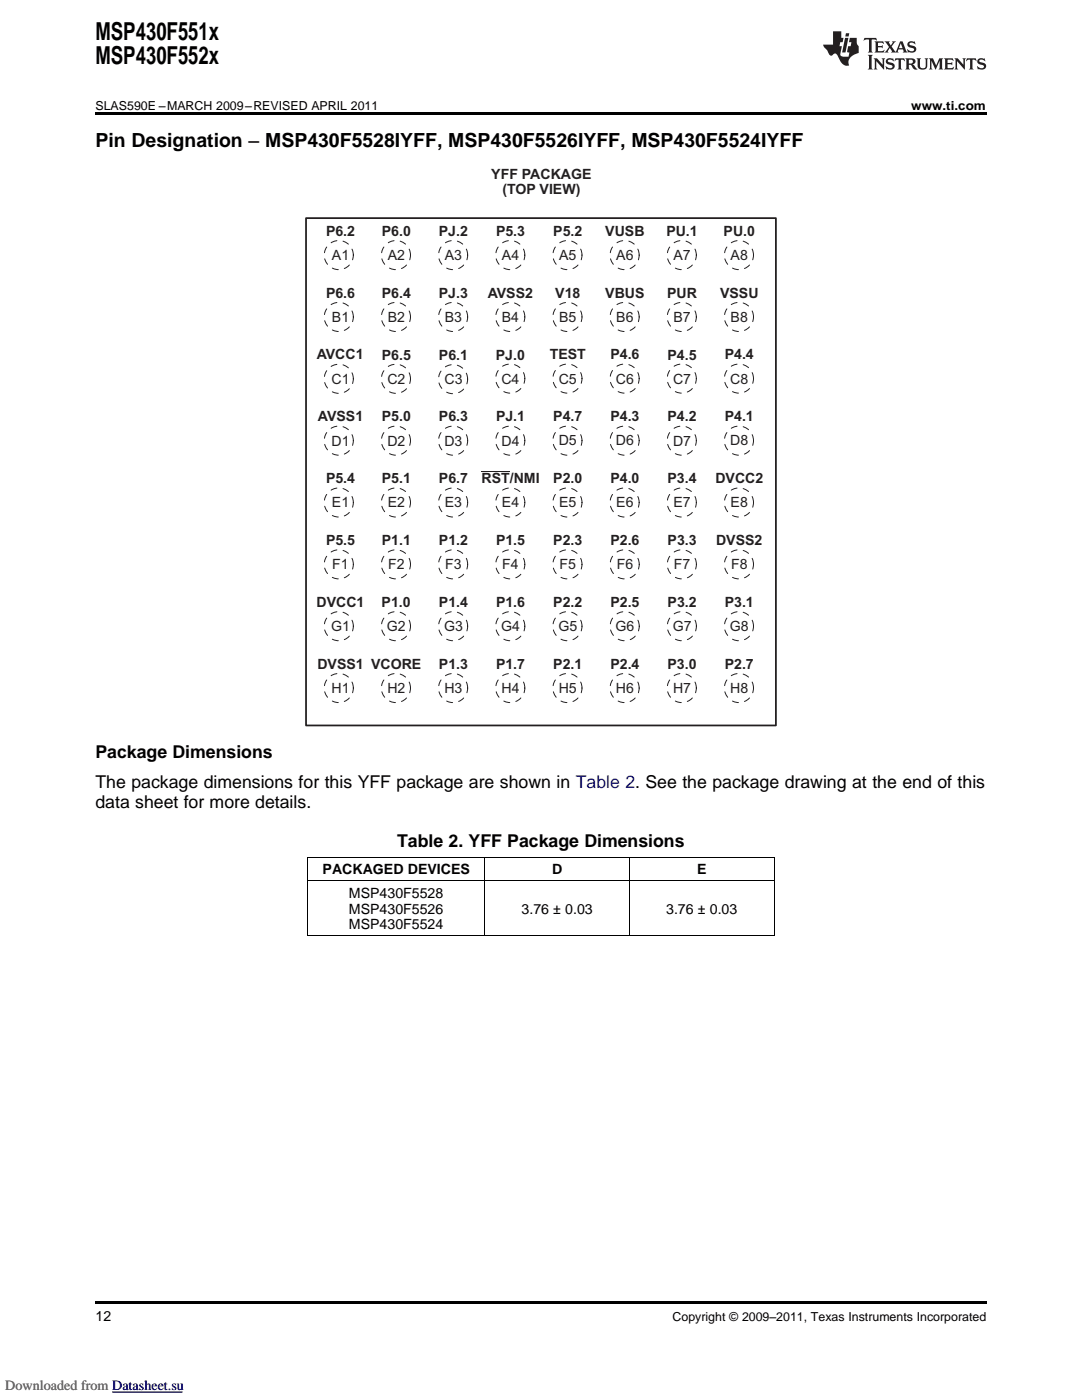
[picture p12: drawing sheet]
<svg xmlns="http://www.w3.org/2000/svg" width="216mm" height="279mm" viewBox="0 0 216 279" stroke-linecap="round" stroke-linejoin="round" font-family="sans-serif">
<g fill="#231f20">
<path d="M172.5 7.6l-.1 .5 .4-.2h.6v.1v2.1l-.2 .4h.9l-.2-.4v-2.1l.1-.1h.5l.5 .2-.2-.5zM174.5 8.3l.2 .3v1.5l-.2 .4h1.8l.2-.6a1.04 1.04 0 0 1-1.3 .2v-.7h.6l.3 .2v-.6l-.3 .2h-.6v-.6l.8-.1 .4 .3-.2-.5zM176.5 8.3l.9 1.1-.9 1.1h.8l-.2-.2 .4-.7 .5 .7-.2 .2h1.5l-.2-.2 .2-.4h.9l.1 .4-.2 .2h1l-.3-.3-.7-1.9h-.5l-.9 2-.8-1 .9-1h-.8l.1 .3-.4 .5-.3-.6 .1-.2zM179.7 8.6l.4 1h-.7zM181.3 8.4a.63 .63 0 0 0-.2 .7 .63 .63 0 0 0 .6 .4l.6 .2 .1 .2a.75 .75 0 0 1-.7 .4 .75 .75 0 0 1-.6-.5l.1 .7 .1-.1a1.11 1.11 0 0 0 1.5-.6 1.13 1.13 0 0 0-1.2-.8l-.1-.4a1.04 1.04 0 0 1 1.2 .2l-.2-.5-.2 .1-.4-.2zM173.2 10.9l.2 .4v2.2l-.2 .4h1l-.3-.4v-2.2l.3-.4zM174.3 11.6l.3 .4v1.5l-.3 .4h.8l-.2-.4v-1.3l1.5 1.7v-1.9l.2-.4h-.7l.2 .4v.9l-1.1-1.3zM177 11.8a.62 .62 0 0 0-.2 .7 .62 .62 0 0 0 .6 .4l.6 .1 .1 .3a.76 .76 0 0 1-.7 .3 .76 .76 0 0 1-.7-.4l.2 .7 .1-.1a1.11 1.11 0 0 0 1.5-.6 1.13 1.13 0 0 0-1.2-.8l-.1-.4a1.04 1.04 0 0 1 1.2 .2l-.2-.6-.2 .1-.5-.1zM178.7 11.6l-.2 .6a.61 .61 0 0 1 .8-.3v1.6l-.2 .4h.9l-.2-.4v-1.6a.63 .63 0 0 1 .7 .3l-.1-.6zM180.6 11.6l.3 .4v1.5l-.3 .4h1l-.2-.2-.1-.8 .6 .2a.76 .76 0 0 0 1.2 .7l-1-1a.58 .58 0 0 0 .6-.5 .58 .58 0 0 0-.5-.6zM181.4 11.9h.1a.45 .45 0 0 1 .5 .1 .45 .45 0 0 1 .1 .5l-.8 .2zM182.9 11.6l.2 .2a2.17 2.17 0 0 0 .3 1.9 .99 .99 0 0 0 1.6-.6v-1.1l.2-.4h-.7l.2 .2a1.92 1.92 0 0 1-.2 1.8 .6 .6 0 0 1-.9-.5v-1.1l.2-.4zM185.4 11.6l.2 .4v1.5l-.2 .4h.7l-.2-.4v-1.4l.8 1.8 .8-1.8v1.4l-.2 .4h.9l-.2-.4v-1.5l.2-.4h-.8l-.6 1.5-.6-1.5zM188.4 11.6l.2 .4v1.5l-.2 .4h1.8l.1-.6a1.04 1.04 0 0 1-1.2 .1v-.6h.5l.4 .2v-.6l-.4 .2h-.5v-.7h.8l.3 .3-.1-.6zM190.5 11.6l.2 .4v1.5l-.2 .4h.7l-.2-.4v-1.3l1.5 1.7v-1.9l.2-.4h-.7l.2 .4v.9l-1.1-1.3zM192.9 11.6l-.1 .6a.61 .61 0 0 1 .7-.3l.1 1.6-.3 .4h1l-.3-.4 .1-1.6a.63 .63 0 0 1 .7 .3l-.1-.6zM195.2 11.8a.62 .62 0 0 0-.2 .7 .62 .62 0 0 0 .6 .4l.6 .1 .1 .3a.76 .76 0 0 1-.7 .3 .76 .76 0 0 1-.6-.4l.1 .7 .1-.1a1.11 1.11 0 0 0 1.6-.6 1.13 1.13 0 0 0-1.3-.8l-.1-.4a1.04 1.04 0 0 1 1.2 .2l-.1-.6-.2 .1-.5-.1z"/>
<path d="M166.2 6.3v2.6h-1.9v.4l.8 .9a.91 .91 0 0 0 1 .8 .56 .56 0 0 1 .5-.3 .56 .56 0 0 1 .5 .3l.4 .8a1.53 1.53 0 0 0 1.9 1.2 1.54 1.54 0 0 1 1-2.1l.9-.3v-1.4a1.52 1.52 0 0 1-.4-1.6h-1.3l-.2 .8h.5l-.2 .8h-.5l-.1 1v.2l.4 .1-.2 .8a1.93 1.93 0 0 1-1.6-.3l.3-1.8h-.5l.2-.8h.4l.2-.8h-.4v-1.3zM168.6 7.6l-.6 2.9h.7l.6-2.9zM168.8 6.6l-.1 .7h.6l.2-.7z"/>
</g>
<path d="M61.1 43.5h93.7v101.3h-93.7z" fill="none" stroke="#231f20" stroke-width=".35"/>
<g fill="none" stroke="#231f20" stroke-width=".2" stroke-dasharray="1.2 1.2">
<circle cx="67.6" cy="50.9" r="2.9"/>
<circle cx="79" cy="50.9" r="2.9"/>
<circle cx="90.4" cy="50.9" r="2.9"/>
<circle cx="101.8" cy="50.9" r="2.9"/>
<circle cx="113.2" cy="50.9" r="2.9"/>
<circle cx="124.6" cy="50.9" r="2.9"/>
<circle cx="136" cy="50.9" r="2.9"/>
<circle cx="147.4" cy="50.9" r="2.9"/>
<circle cx="67.6" cy="63.3" r="2.9"/>
<circle cx="67.6" cy="75.6" r="2.9"/>
<circle cx="79" cy="63.3" r="2.9"/>
<circle cx="79" cy="75.6" r="2.9"/>
<circle cx="90.4" cy="75.7" r="2.9"/>
<circle cx="90.4" cy="63.3" r="2.9"/>
<circle cx="101.8" cy="63.3" r="2.9"/>
<circle cx="101.8" cy="75.6" r="2.9"/>
<circle cx="113.2" cy="63.3" r="2.9"/>
<circle cx="113.2" cy="75.6" r="2.9"/>
<circle cx="124.6" cy="63.3" r="2.9"/>
<circle cx="124.6" cy="75.6" r="2.9"/>
<circle cx="136" cy="63.3" r="2.9"/>
<circle cx="136" cy="75.6" r="2.9"/>
<circle cx="147.4" cy="63.3" r="2.9"/>
<circle cx="147.4" cy="75.6" r="2.9"/>
<circle cx="67.6" cy="87.9" r="2.9"/>
<circle cx="79" cy="87.9" r="2.9"/>
<circle cx="90.4" cy="87.9" r="2.9"/>
<circle cx="101.8" cy="87.9" r="2.9"/>
<circle cx="113.2" cy="87.9" r="2.9"/>
<circle cx="124.6" cy="87.9" r="2.9"/>
<circle cx="136" cy="87.9" r="2.9"/>
<circle cx="147.4" cy="87.9" r="2.9"/>
<circle cx="67.6" cy="100.3" r="2.9"/>
<circle cx="67.6" cy="112.6" r="2.9"/>
<circle cx="79" cy="100.3" r="2.9"/>
<circle cx="79" cy="112.6" r="2.9"/>
<circle cx="90.4" cy="100.3" r="2.9"/>
<circle cx="90.4" cy="112.6" r="2.9"/>
<circle cx="101.8" cy="100.3" r="2.9"/>
<circle cx="101.8" cy="112.6" r="2.9"/>
<circle cx="113.2" cy="100.3" r="2.9"/>
<circle cx="113.2" cy="112.6" r="2.9"/>
<circle cx="124.6" cy="100.3" r="2.9"/>
<circle cx="124.6" cy="112.6" r="2.9"/>
<circle cx="136" cy="100.3" r="2.9"/>
<circle cx="136.1" cy="112.6" r="2.9"/>
<circle cx="147.4" cy="100.3" r="2.9"/>
<circle cx="147.4" cy="112.6" r="2.9"/>
<circle cx="67.6" cy="137.3" r="2.9"/>
<circle cx="67.6" cy="125" r="2.9"/>
<circle cx="79" cy="137.3" r="2.9"/>
<circle cx="79" cy="125" r="2.9"/>
<circle cx="90.4" cy="137.3" r="2.9"/>
<circle cx="90.4" cy="125" r="2.9"/>
<circle cx="101.8" cy="137.3" r="2.9"/>
<circle cx="101.8" cy="125" r="2.9"/>
<circle cx="113.2" cy="137.3" r="2.9"/>
<circle cx="113.2" cy="125" r="2.9"/>
<circle cx="124.6" cy="137.3" r="2.9"/>
<circle cx="124.6" cy="125" r="2.9"/>
<circle cx="136" cy="137.3" r="2.9"/>
<circle cx="136.1" cy="125" r="2.9"/>
<circle cx="147.4" cy="137.3" r="2.9"/>
<circle cx="147.4" cy="125" r="2.9"/>
</g>
<path d="M96.1 94.1h5.6" fill="none" stroke="#231f20" stroke-width=".2"/>
<path d="M19.1 22.5h177.8v.5h-177.8zM19.1 259.7h177.8v.5h-177.8z" fill="#000"/>
<path d="M61.4 175.7h93.1M61.4 171h93.1M61.4 171.1v15.7M96.7 171.1v15.7M125.6 171.1v15.7M154.5 171.1v15.7M61.4 186.7h93.1" fill="none" stroke="#000" stroke-width=".2"/>
<path d="M22.4 277.8h14" fill="none" stroke="#00f" stroke-width=".2"/>
<path d="M0 275h78.6v3h-78.6z" fill-rule="evenodd" fill="#fff"/>
<path d="M22.4 277.8h14" fill="none" stroke="#00f" stroke-width=".2"/>
<g font-size="4.9">
<text x="19" y="7.9">MSP430F551x</text>
<text x="19" y="12.8">MSP430F552x</text>
</g>
<text font-size="3.9" x="19" y="29.3">Pin Designation ± MSP430F5528IYFF, MSP430F5526IYFF, MSP430F5524IYFF</text>
<g font-size="3.5">
<text x="19" y="151.3">Package Dimensions</text>
<text x="19" y="157.3">The package dimensions for this YFF package are shown in Table 2. See the package drawing at the end of this</text>
<text x="19.1" y="161.2">data sheet for more details.</text>
<text x="79.2" y="169">Table 2. YFF Package Dimensions</text>
</g>
<g font-size="2.8" fill="#231f20">
<text x="98" y="35.7">YFF PACKAGE</text>
<text x="100.3" y="38.8">(TOP VIEW)</text>
<text x="65.1" y="47.1">P6.2</text>
<text x="76.2" y="47.1">P6.0</text>
<text x="87.6" y="47">PJ.2</text>
<text x="99" y="47.1">P5.3</text>
<text x="110.4" y="47">P5.2</text>
<text x="120.8" y="47">VUSB</text>
<text x="133" y="47.1">PU.1</text>
<text x="144.4" y="47">PU.0</text>
<text x="66.2" y="51.9">A1</text>
<text x="77.4" y="51.9">A2</text>
<text x="88.7" y="51.9">A3</text>
<text x="100.2" y="51.9">A4</text>
<text x="111.6" y="51.9">A5</text>
<text x="123" y="51.9">A6</text>
<text x="134.4" y="51.9">A7</text>
<text x="145.8" y="51.9">A8</text>
<text x="65.1" y="59.4">P6.6</text>
<text x="76.2" y="59.4">P6.4</text>
<text x="87.6" y="59.4">PJ.3</text>
<text x="97.3" y="59.4">AVSS2</text>
<text x="110.8" y="59.4">V18</text>
<text x="120.8" y="59.4">VBUS</text>
<text x="133.1" y="59.4">PUR</text>
<text x="143.7" y="59.4">VSSU</text>
<text x="66.2" y="64.2">B1</text>
<text x="77.4" y="64.2">B2</text>
<text x="88.7" y="64.2">B3</text>
<text x="100.1" y="64.2">B4</text>
<text x="111.6" y="64.2">B5</text>
<text x="123" y="64.2">B6</text>
<text x="134.4" y="64.2">B7</text>
<text x="145.8" y="64.2">B8</text>
<text x="63.2" y="71.7">AVCC1</text>
<text x="76.2" y="71.8">P6.5</text>
<text x="87.6" y="71.8">P6.1</text>
<text x="98.9" y="71.8">PJ.0</text>
<text x="109.7" y="71.7">TEST</text>
<text x="121.8" y="71.7">P4.6</text>
<text x="133.2" y="71.8">P4.5</text>
<text x="144.6" y="71.7">P4.4</text>
<text x="66.2" y="76.6">C1</text>
<text x="77.3" y="76.6">C2</text>
<text x="88.7" y="76.6">C3</text>
<text x="100" y="76.6">C4</text>
<text x="111.5" y="76.5">C5</text>
<text x="122.9" y="76.5">C6</text>
<text x="134.3" y="76.6">C7</text>
<text x="145.7" y="76.5">C8</text>
<text x="63.4" y="84.1">AVSS1</text>
<text x="66.2" y="88.9">D1</text>
<text x="76.2" y="84.1">P5.0</text>
<text x="77.3" y="88.9">D2</text>
<text x="87.6" y="84.1">P6.3</text>
<text x="88.7" y="88.9">D3</text>
<text x="99" y="84.1">PJ.1</text>
<text x="100.1" y="88.9">D4</text>
<text x="110.4" y="84.1">P4.7</text>
<text x="111.5" y="88.9">D5</text>
<text x="121.8" y="84.1">P4.3</text>
<text x="122.9" y="88.9">D6</text>
<text x="133.2" y="84.1">P4.2</text>
<text x="134.3" y="88.9">D7</text>
<text x="144.6" y="84.1">P4.1</text>
<text x="145.7" y="88.9">D8</text>
<text x="65.1" y="96.4">P5.4</text>
<text x="66.2" y="101.3">E1</text>
<text x="76.2" y="96.4">P5.1</text>
<text x="77.4" y="101.3">E2</text>
<text x="87.6" y="96.4">P6.7</text>
<text x="88.8" y="101.3">E3</text>
<text x="96.1" y="96.4">RST/NMI</text>
<text x="100.2" y="101.3">E4</text>
<text x="110.4" y="96.4">P2.0</text>
<text x="111.6" y="101.2">E5</text>
<text x="121.8" y="96.4">P4.0</text>
<text x="123" y="101.2">E6</text>
<text x="133.2" y="96.4">P3.4</text>
<text x="134.4" y="101.3">E7</text>
<text x="142.8" y="96.4">DVCC2</text>
<text x="145.8" y="101.2">E8</text>
<text x="65.1" y="108.8">P5.5</text>
<text x="66.3" y="113.6">F1</text>
<text x="76.2" y="108.8">P1.1</text>
<text x="77.4" y="113.6">F2</text>
<text x="87.6" y="108.8">P1.2</text>
<text x="88.8" y="113.6">F3</text>
<text x="99" y="108.8">P1.5</text>
<text x="100.2" y="113.6">F4</text>
<text x="110.4" y="108.8">P2.3</text>
<text x="111.7" y="113.6">F5</text>
<text x="121.8" y="108.8">P2.6</text>
<text x="123.1" y="113.6">F6</text>
<text x="133.2" y="108.8">P3.3</text>
<text x="134.5" y="113.6">F7</text>
<text x="142.9" y="108.8">DVSS2</text>
<text x="145.9" y="113.6">F8</text>
<text x="63.2" y="121.1">DVCC1</text>
<text x="66.1" y="125.9">G1</text>
<text x="76.2" y="121.1">P1.0</text>
<text x="77.2" y="125.9">G2</text>
<text x="87.6" y="121.1">P1.4</text>
<text x="88.6" y="125.9">G3</text>
<text x="99" y="121.1">P1.6</text>
<text x="100" y="125.9">G4</text>
<text x="110.4" y="121.1">P2.2</text>
<text x="111.4" y="125.9">G5</text>
<text x="121.8" y="121.1">P2.5</text>
<text x="122.8" y="125.9">G6</text>
<text x="133.2" y="121.1">P3.2</text>
<text x="134.2" y="125.9">G7</text>
<text x="144.6" y="121.1">P3.1</text>
<text x="145.6" y="125.9">G8</text>
<text x="63.3" y="133.5">DVSS1 VCORE</text>
<text x="87.6" y="133.5">P1.3</text>
<text x="99" y="133.5">P1.7</text>
<text x="110.4" y="133.5">P2.1</text>
<text x="121.8" y="133.5">P2.4</text>
<text x="133.2" y="133.5">P3.0</text>
<text x="144.6" y="133.5">P2.7</text>
<text x="66.2" y="138.3">H1</text>
<text x="77.3" y="138.3">H2</text>
<text x="88.7" y="138.3">H3</text>
<text x="100.1" y="138.3">H4</text>
<text x="111.5" y="138.3">H5</text>
<text x="122.9" y="138.3">H6</text>
<text x="134.3" y="138.3">H7</text>
<text x="145.7" y="138.3">H8</text>
</g>
<g font-size="2.8">
<text x="64.4" y="174.5">PACKAGED DEVICES</text>
<text x="69.6" y="179.1">MSP430F5528</text>
<text x="110.2" y="174.5">D</text>
<text x="139.1" y="174.5">E</text>
<text x="69.6" y="182.3">MSP430F5526</text>
<text x="69.6" y="185.5">MSP430F5524</text>
<text x="104.1" y="182.3">3.76 ì 0.03</text>
<text x="132.9" y="182.3">3.76 ì 0.03</text>
<text x="19.1" y="263.6">12</text>
</g>
<text font-size="2.8" fill="#696969" x="1.1" y="277.4">Downloaded from Datasheet.su</text>
<g font-size="2.5">
<text x="19" y="21.9">SLAS590E ±MARCH 2009±REVISED APRIL 2011</text>
<text x="181.8" y="21.9">www.ti.com</text>
<text x="134.2" y="263.6">Copyright ã 2009±2011, Texas Instruments Incorporated</text>
</g>
</svg>
